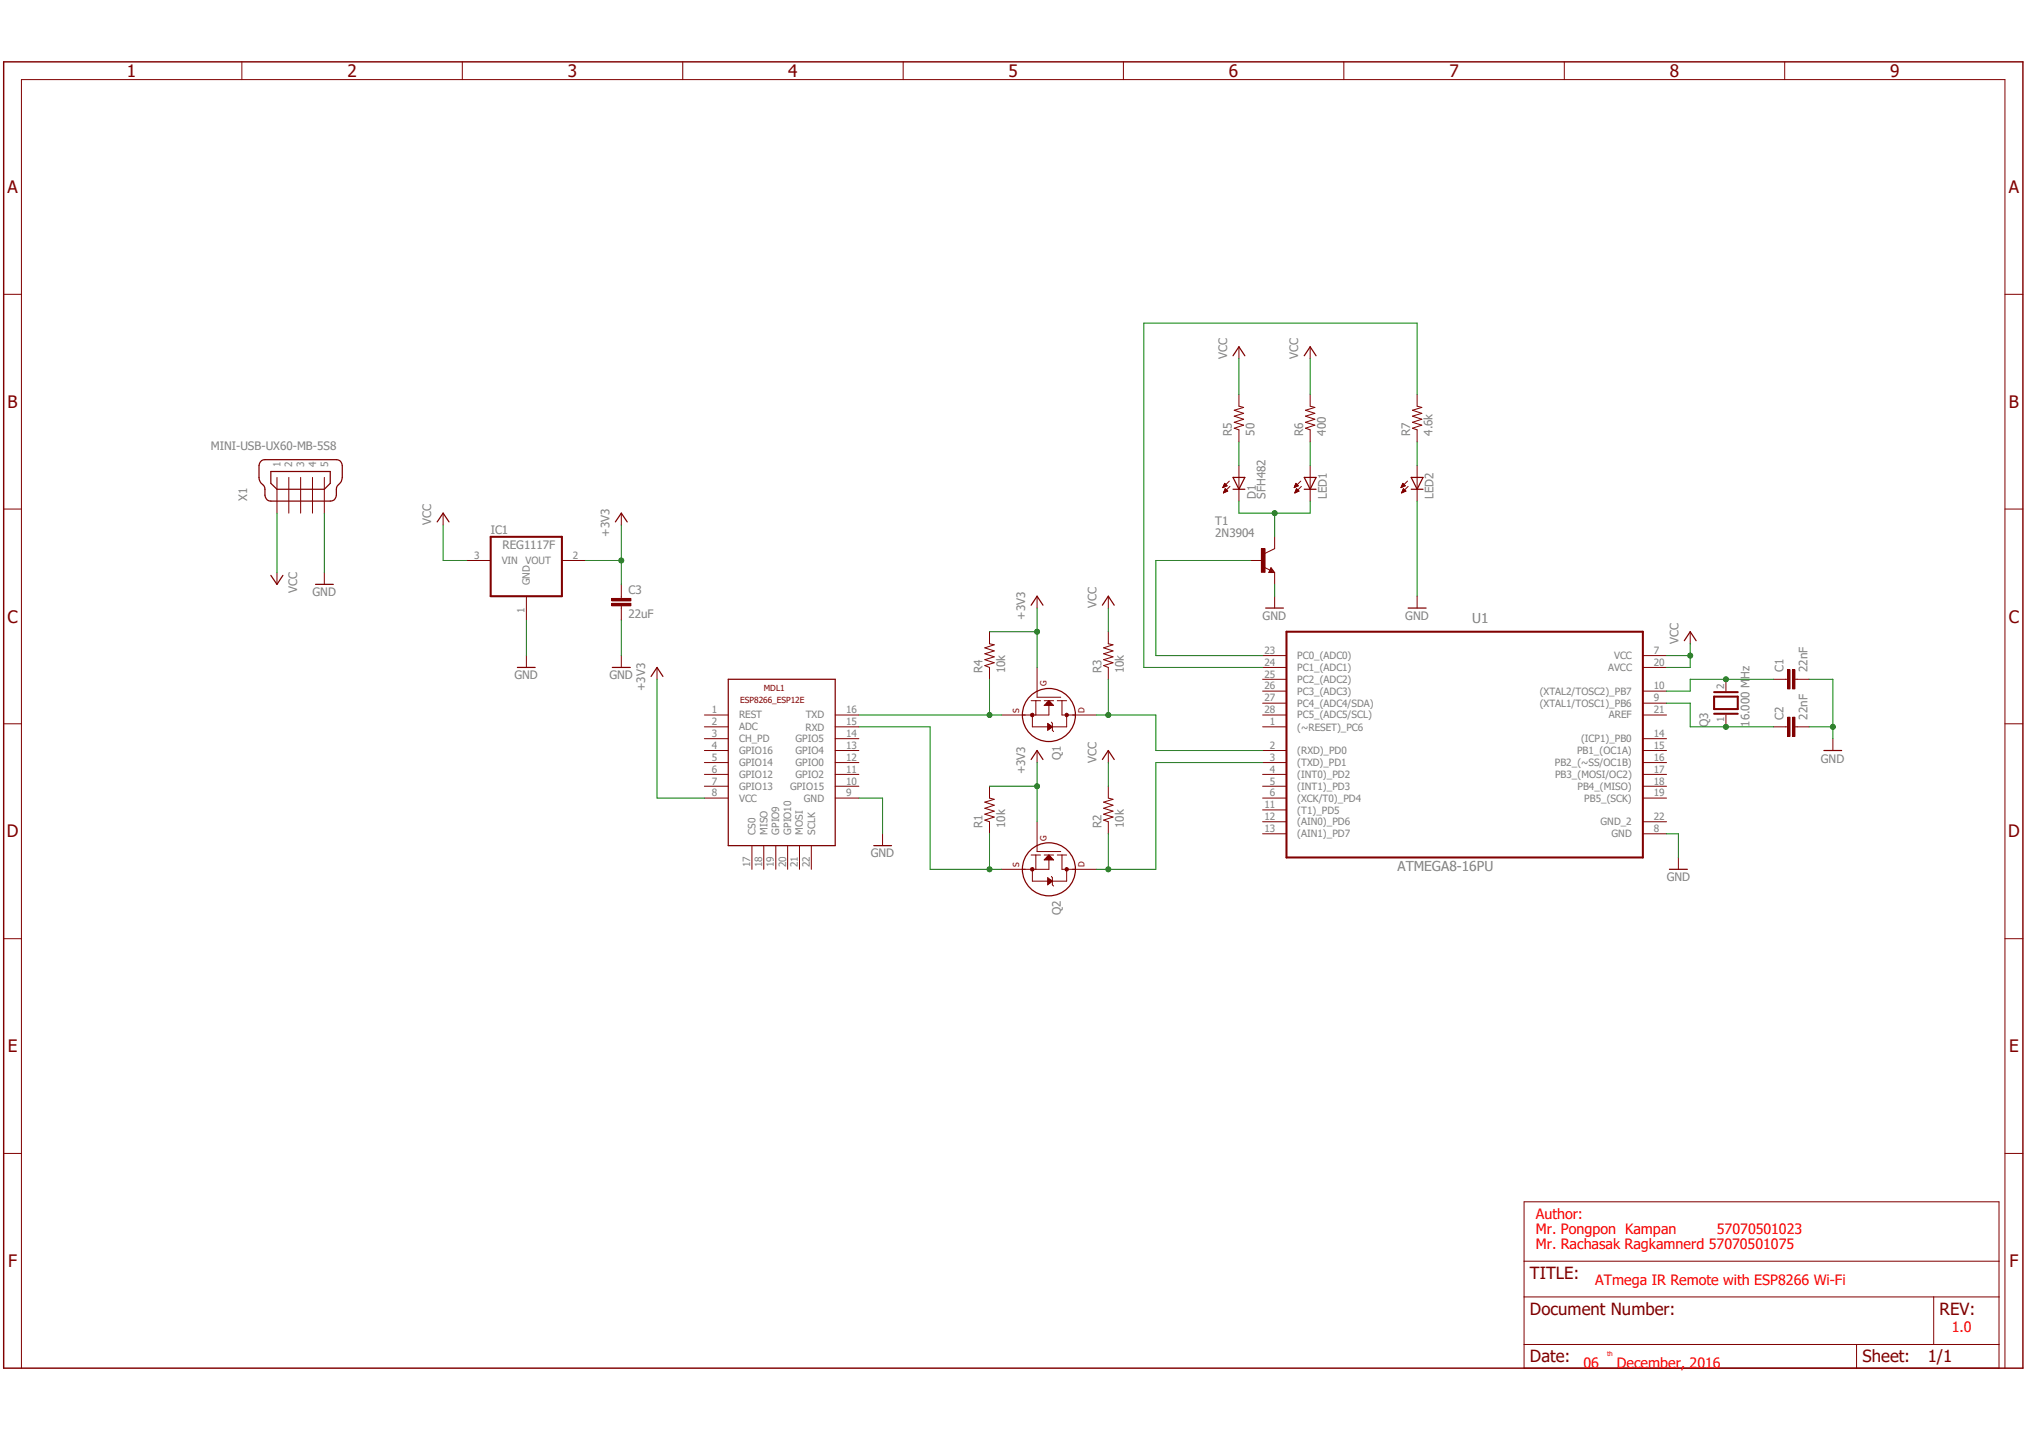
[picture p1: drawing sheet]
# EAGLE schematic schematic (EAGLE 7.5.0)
weweeweeweewewewewew
TITLE: ATMega Wi-Fi remote
FRAME1 (FRAME_B_L): TITLE: ATMega WI-Fi Infrared Rewmote

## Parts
C1  22nF  C2,5-3  [C2.5-3]
C2  22nF  C2,5-3  [C2.5-3]
C3  22uF  C  [C0805]
D1  SFH482  [SFH482]
IC1  REG1117F  [DD-3]
LED1  LED5MM  [LED5MM]
LED2  LED5MM  [LED5MM]
MDL1  ESP8266-12EESP8266-ESP12E  [ESP8266-ESP12E]
Q1  2N7000_TO92  [TO-92]
Q2  2N7000_TO92  [TO-92]
Q3  16.000 MHz  XTAL  [Q]
R1  10k  10KOHM-1/4W-1%(PTH)HORIZ  [AXIAL-0.3]
R2  10k  10KOHM-1/4W-1%(PTH)HORIZ  [AXIAL-0.3]
R3  10k  10KOHM-1/4W-1%(PTH)HORIZ  [AXIAL-0.3]
R4  10k  10KOHM-1/4W-1%(PTH)HORIZ  [AXIAL-0.3]
R5  50  1KOHM-1/4W-1%(PTH)  [AXIAL-0.3]
R6  400  1KOHM-1/4W-1%(PTH)  [AXIAL-0.3]
R7  4.6k  1KOHM-1/4W-1%(PTH)  [AXIAL-0.3]
T1  2N3904  [TO92]
U1  ATMEGA8-16PU  [DIP254P762X457-28]
X1  MINI-USB-UX60-MB-5S8  [UX60-MB-5S8]

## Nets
+3V3: C3.1 IC1.2(VOUT) MDL1.8(VCC) Q1.2(G) Q2.2(G) R1.P$2 R4.P$2
GND: C1.2 C2.2 C3.2 IC1.1(GND) LED2.K(C) MDL1.9(GND) T1.3(E) U1.8(GND) X1.5
N$1: MDL1.15(RXD) Q2.1(S) R1.P$1
N$2: MDL1.16(TXD) Q1.1(S) R4.P$1
N$3: Q2.3(D) R2.P$1 U1.3((TXD)_PD1)
N$4: Q1.3(D) R3.P$1 U1.2((RXD)_PD0)
N$5: T1.2(B) U1.23(PC0_(ADC0))
N$6: D1.A R5.P$1
N$7: LED1.A R6.P$1
N$8: D1.K(C) LED1.K(C) T1.1(C)
N$10: LED2.A R7.P$1
N$11: R7.P$2 U1.24(PC1_(ADC1))
N$12: C1.1 Q3.2 U1.10((XTAL2/TOSC2)_PB7)
N$13: C2.1 Q3.1 U1.9((XTAL1/TOSC1)_PB6)
VCC: IC1.3(VIN) R2.P$2 R3.P$2 R5.P$2 R6.P$2 U1.7(VCC) U1.20(AVCC) X1.1
Unconnected: MDL1.1(REST) MDL1.2(ADC) MDL1.3(CH_PD) MDL1.4(GPIO16) MDL1.5(GPIO14) MDL1.6(GPIO12) MDL1.7(GPIO13) MDL1.10(GPIO15) MDL1.11(GPIO2) MDL1.12(GPIO0) MDL1.13(GPIO4) MDL1.14(GPIO5) MDL1.17(CS0) MDL1.18(MISO) MDL1.19(GPIO9) MDL1.20(GPIO10) MDL1.21(MOSI) MDL1.22(SCLK) U1.1((~RESET)_PC6) U1.4((INT0)_PD2) U1.5((INT1)_PD3) U1.6((XCK/T0)_PD4) U1.11((T1)_PD5) U1.12((AIN0)_PD6) U1.13((AIN1)_PD7) U1.14((ICP1)_PB0) U1.15(PB1_(OC1A)) U1.16(PB2_(~SS/OC1B)) U1.17(PB3_(MOSI/OC2)) U1.18(PB4_(MISO)) U1.19(PB5_(SCK)) U1.21(AREF) U1.22(GND_2) U1.25(PC2_(ADC2)) U1.26(PC3_(ADC3)) U1.27(PC4_(ADC4/SDA)) U1.28(PC5_(ADC5/SCL)) X1.2 X1.3 X1.4

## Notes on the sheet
- Author:
  Mr. Pongpon  Kampan         57070501023
  Mr. Rachasak Ragkamnerd 57070501075
- ATmega IR Remote with ESP8266 Wi-Fi
- 1.0
- th
- 06    December, 2016

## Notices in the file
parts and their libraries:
SparkFun-Resistors: Licensing: Creative Commons ShareAlike 4.0 International - https://creativecommons.org/licenses/by-sa/4.0
